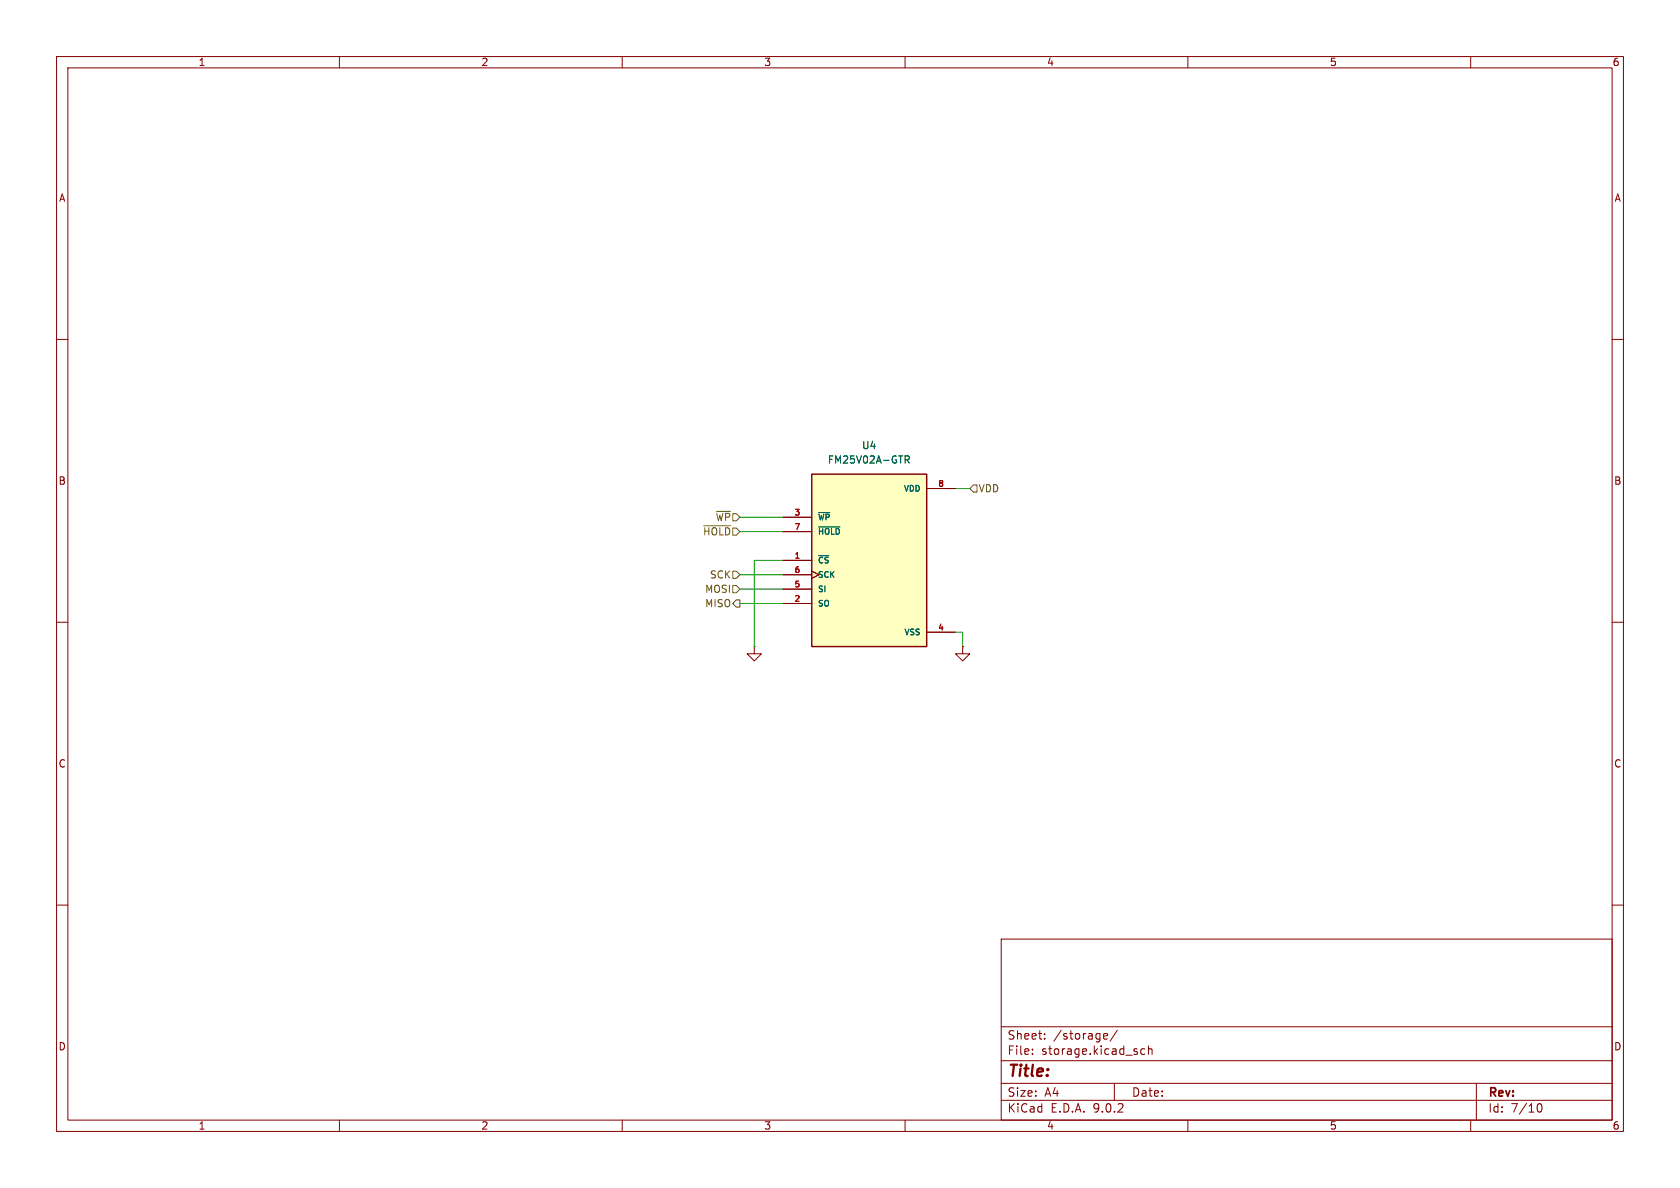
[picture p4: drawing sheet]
<svg xmlns="http://www.w3.org/2000/svg" width="297mm" height="210mm" viewBox="0 0 297 210" stroke-linecap="round" stroke-linejoin="round" font-family="sans-serif">
<g fill="none" stroke="#840000" stroke-width=".18">
<path d="M10 10h277v190h-277zM12 12h273v186h-273zM60 10v2M110 10v2M160 10v2M210 10v2M260 10v2M10 60h2M285 60h2M10 110h2M170.2 114.3v1.3h-1.3l1.3 1.2 1.2-1.2h-1.2M170.2 114.3h.1"/>
<path d="M285 110h2M10 160h2M177 166h108v32h-108zM285 160h2M60 198v2M110 198v2M160 198v2M177 194.5h108M177 191.5h108M177 187.5h108M177 181.5h108M182.5 186.3v.1"/>
<path d="M182.5 185.5v.1M184.7 183.6v.1M184.7 182.8v.1M195.1 183.5l.2 .2 .4-.1M195.1 182.9l.2-.2h.3l.2 .2v.2l-.7 .1M197 191.5v3M197.5 182.1l-1.3 2M202.4 185.5l-.4-.1-.3 .3v.4l.1 .2h.6M203 185.5l.2-.1 .4 .1 .1 .9M203 184.9v1.5M210 198v2M260 198v2"/>
<path d="M261 191.5v6.5M271.7 195.7l.2-.5 .2-.1a.81 .81 0 0 1 .6 .6 .81 .81 0 0 1-.3 .8h-.4l-.3-.5"/>
</g>
<path d="M143.5 83.8h20.3v30.5h-20.3z" fill="#ffffc2"/>
<path d="M143.5 83.8h20.3v30.5h-20.3z" fill="none" stroke="#840000" stroke-width=".25"/>
<path d="M138.4 91.4h5.1M138.4 94h5.1M138.4 99.1h5.1M163.8 86.4h5.1M133.3 114.3v1.3h-1.2l1.2 1.2 1.3-1.2h-1.3M133.3 114.3h.1M138.4 101.6h5.1M138.4 104.1h5.1M138.4 106.7h5.1M143.5 101l1.3 .6-1.3 .6M163.8 111.8h5.1M170.2 114.3h.1" fill="none" stroke="#840000" stroke-width=".18"/>
<path d="M144.7 90.6h2M144.7 93.1h3.8M144.7 98.2h1.8M160 81.3l.6-.1 .1-.2v-.3l-.7-.1v1.3M160.3 81.3l.4 .6" fill="none" stroke="#006464" stroke-width=".18"/>
<path d="M124.4 92.9h4.7M126.7 90.4h2.4M172.1 85.7h.6v1.3h-.6l-.7-.6zM129.5 103.5h.7l.6 .6-.6 .7h-.7zM129.5 101h.7l.6 .6-.6 .6h-.7zM130.2 106h.6v1.3h-.6l-.7-.6z" fill="none" stroke="#725600" stroke-width=".18"/>
<path d="M130.8 94h7.6M130.8 91.4h7.6M138.4 99.1h-5.1v15.2M168.9 86.4h2.5M130.8 101.6h7.6M130.8 106.7h7.6M130.8 104.1h7.6M168.9 111.8h1.3v2.5" fill="none" stroke="#009600" stroke-width=".18"/>
<text font-size="2.8" fill="#840000" x="178" y="190.9">Title:</text>
<g font-size="2.1" fill="#840000">
<text x="178" y="184">Sheet:</text>
<text x="186.2" y="184">/storage/</text>
<text x="178" y="186.7">File:</text>
<text x="184.1" y="186.7">storage.kicad_sch</text>
<text x="178" y="196.9">KiCad</text>
<text x="178" y="194.1">Size:</text>
<text x="184.7" y="194.1">A4</text>
<text x="185.7" y="196.9">E.D.A.</text>
<text x="193.3" y="196.9">9.0.2</text>
<text x="200" y="194.1">Date:</text>
<text x="263" y="194.3">Rev:</text>
<text x="263" y="196.9">Id:</text>
<text x="267.1" y="196.9">7/10</text>
</g>
<g font-size="1.8" fill="#840000">
<text x="35" y="11.9">1</text>
<text x="85" y="11.9">2</text>
<text x="135" y="11.9">3</text>
<text x="185" y="11.9">4</text>
<text x="235" y="11.9">5</text>
<text x="285" y="11.9">6</text>
<text x="10.3" y="35.9">A</text>
<text x="285.3" y="35.9">A</text>
<text x="10.3" y="85.9">B</text>
<text x="285.3" y="85.9">B</text>
<text x="10.3" y="135.9">C</text>
<text x="285.3" y="135.9">C</text>
<text x="10.3" y="185.9">D</text>
<text x="285.3" y="185.9">D</text>
<text x="35" y="199.9">1</text>
<text x="85" y="199.9">2</text>
<text x="135" y="199.9">3</text>
<text x="185" y="199.9">4</text>
<text x="235" y="199.9">5</text>
<text x="285" y="199.9">6</text>
</g>
<g font-size="1.8" fill="#006464">
<text x="146.3" y="82.1">FM25V02A-GTR</text>
<text x="152.3" y="79.6">U4</text>
</g>
<g font-size="1.8" fill="#725600">
<text x="172.9" y="87.2">VDD</text>
<text x="124.2" y="94.8">~{HOLD}</text>
<text x="126.4" y="92.3">~{WP}</text>
<text x="124.6" y="107.5">MISO</text>
<text x="124.6" y="105">MOSI</text>
<text x="125.4" y="102.5">SCK</text>
</g>
<g font-size="1.4" fill="#006464">
<text x="159.7" y="87.1">VDD</text>
<text x="144.5" y="92.2">~{WP}</text>
<text x="144.5" y="94.7">~{HOLD}</text>
<text x="144.5" y="99.8">~{CS}</text>
<text x="144.5" y="102.3">SCK</text>
<text x="144.5" y="104.9">SI</text>
<text x="144.5" y="107.4">SO</text>
<text x="159.8" y="112.5">VSS</text>
</g>
<g font-size="1.4" fill="#a90000">
<text x="165.8" y="86.1">8</text>
<text x="140.4" y="91.2">3</text>
<text x="140.4" y="93.7">7</text>
<text x="140.4" y="98.8">1</text>
<text x="140.4" y="101.3">6</text>
<text x="140.4" y="103.9">5</text>
<text x="140.4" y="106.4">2</text>
<text x="165.8" y="111.5">4</text>
</g>
</svg>
